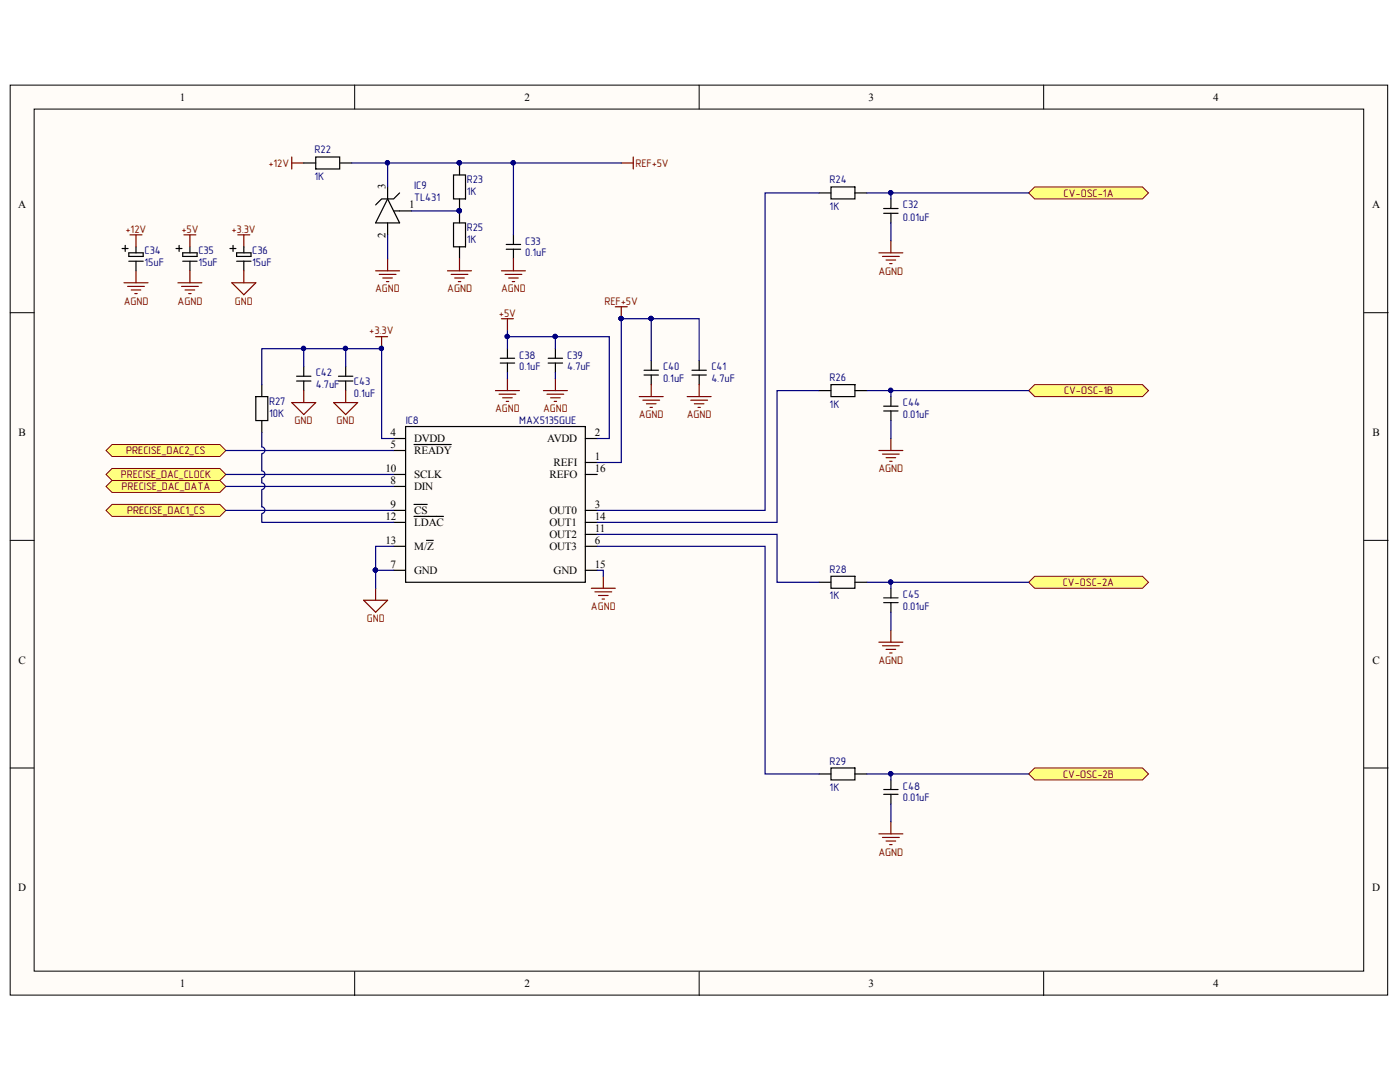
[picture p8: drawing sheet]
<svg xmlns="http://www.w3.org/2000/svg" width="279mm" height="216mm" viewBox="0 0 279 216" stroke-linecap="round" stroke-linejoin="round" font-family="sans-serif">
<g fill="#fffcf8" stroke="#000" stroke-width=".2">
<path d="M2 17h274.9v181.6h-274.9z"/>
<path d="M6.8 21.8h265.4v172h-265.4z"/>
</g>
<path d="M70.8 17v4.8M139.5 17v4.8M208.3 17v4.8M2 62.4h4.8M272.3 62.4h4.7M2 107.8h4.8M272.3 107.8h4.7M2 153.2h4.8M272.3 153.2h4.7M70.8 193.9v4.8M139.5 193.9v4.8M208.3 193.9v4.8" fill="none" stroke="#000" stroke-width=".2"/>
<g fill="#ffff80" stroke="#800000" stroke-width=".2">
<path d="M21.2 101.8l1.2-1.1h21.5l1.2 1.1-1.2 1.2h-21.5z" fill-rule="evenodd"/>
<path d="M21.2 97.1l1.2-1.2h21.5l1.2 1.2-1.2 1.2h-21.5z" fill-rule="evenodd"/>
<path d="M21.2 94.7l1.2-1.2h21.5l1.2 1.2-1.2 1.2h-21.5z" fill-rule="evenodd"/>
</g>
<g fill="none" stroke="#000" stroke-width=".24">
<path d="M60.6 32.5h2.4M63 31.3h4.8v2.4h-4.8zM67.8 32.5h2.4M77.4 37.3v2.4M77.4 39.7l2.3 4.8h-4.7zM79.7 38.5l-1.1 1.2h-2.4l-1.2 1.2M90.5 34.9h2.4v4.8h-2.4zM91.7 32.5v2.4M91.7 39.7v4.8M163.4 38.5h2.4M165.8 37.3h4.8v2.4h-4.8zM170.6 38.5h2.4"/>
<path d="M177.8 39.7v1.9M77.4 44.5v2.4M78.6 42.1h3.5M90.5 44.5h2.4v4.8h-2.4zM91.7 49.3v2.3M101 49.7h2.9M101 48.8h2.9M102.5 46.9v1.9M102.5 49.7v1.9M176.4 42.6h2.8M176.4 41.6h2.8M177.8 42.6v1.9"/>
<path d="M78.6 87.5h2.3M78.6 89.9h2.3M78.6 97.1h2.3M78.6 94.7h2.3M80.9 85.1h35.9v31.1h-35.9zM82.6 88.7h7.5M116.8 87.5h2.4M116.8 94.7h2.4M116.8 92.3h2.4M78.6 101.8h2.3M78.6 109h2.3M78.6 113.8h2.3"/>
<path d="M78.6 104.2h2.3M82.6 100.7h2.6M82.6 103h5.9M85.1 107.8h1.4M116.8 101.8h2.4M116.8 109h2.4M116.8 113.8h2.4M116.8 106.6h2.4M116.8 104.2h2.4"/>
</g>
<g fill="none" stroke="#800000" stroke-width=".24">
<path d="M58.2 31.3v2.4M58.2 32.5h2.4M124 32.5h2.4M126.4 31.3v2.4M75 54h4.7M75.7 54.8h3.3M76.4 55.5h1.9M77.1 56.2h.5M77.4 51.6v2.4M72.6 119.8h4.8l-2.4 2.4zM75 117.4v2.4M118 117.4h4.8"/>
<path d="M118.7 118.1h3.4M119.4 118.8h2M120.2 119.5h.4M120.4 115v2.4"/>
</g>
<g fill="#000080" stroke="#000080" stroke-width=".2">
<circle cx="91.7" cy="32.5" r=".43"/>
<circle cx="91.7" cy="42" r=".43"/>
</g>
<g fill="#ffff80" stroke="#800000" stroke-width=".2">
<path d="M205.3 38.5l1.2-1.2h21.5l1.2 1.2-1.2 1.2h-21.5z" fill-rule="evenodd"/>
<path d="M205.3 77.9l1.2-1.2h21.5l1.2 1.2-1.2 1.2h-21.5z" fill-rule="evenodd"/>
<path d="M205.3 116.2l1.2-1.2h21.5l1.2 1.2-1.2 1.2h-21.5z" fill-rule="evenodd"/>
<path d="M205.3 154.4l1.2-1.2h21.5l1.2 1.2-1.2 1.2h-21.5z" fill-rule="evenodd"/>
</g>
<g fill="none" stroke="#800000" stroke-width=".24">
<path d="M24.7 56.4h4.8M25.5 57.1h3.3M25.9 46.9h2.4M26.2 57.9h1.9M26.9 58.6h.5M27.1 46.9v2.4M27.1 54v2.4M46.3 56.4h4.8l-2.4 2.4zM47.5 46.9h2.4M48.7 46.9v2.4M48.7 54v2.4M89.3 54h4.8"/>
<path d="M90 54.8h3.4M90.7 55.5h2M91.5 56.2h.4M91.7 51.6v2.4M100.1 54h4.8M100.8 54.8h3.3M101.5 55.5h1.9M102.2 56.2h.5M102.5 51.6v2.4M175.4 50.5h4.8M176.1 51.2h3.4M176.8 51.9h2"/>
<path d="M177.6 52.6h.4M177.8 48.1v2.4M175.4 89.9h4.8M176.1 90.6h3.4M176.8 91.3h2M177.6 92h.4M177.8 87.5v2.4M175.4 128.1h4.8M176.1 128.9h3.4M176.8 129.6h2M177.6 130.3h.4M177.8 125.7v2.4"/>
<path d="M175.4 166.4h4.8M176.1 167.1h3.4M176.8 167.8h2M177.6 168.5h.4M177.8 164v2.4"/>
</g>
<g fill="none" stroke="#000" stroke-width=".24">
<path d="M24.4 49.6h1.2M25 49v1.2M25.7 52.1h2.9M25.7 50.5h2.9v.7h-2.9zM27.1 49.3v1.2M27.1 52.1v1.9M45.9 49.6h1.2M46.5 49v1.2M47.2 52.1h2.9M47.2 50.5h2.9v.7h-2.9zM48.7 49.3v1.2M48.7 52.1v1.9"/>
<path d="M163.4 77.9h2.4M165.8 76.7h4.8v2.4h-4.8zM170.6 77.9h2.4M177.8 79.1v1.9M176.4 82h2.8M176.4 81h2.8M177.8 82v1.9M163.4 116.2h2.4M165.8 115h4.8v2.4h-4.8zM170.6 116.2h2.4M176.4 119.3h2.8M177.8 117.4v1.9"/>
<path d="M176.4 120.3h2.8M177.8 120.3v1.9M163.4 154.4h2.4M165.8 153.2h4.8v2.4h-4.8zM170.6 154.4h2.4M176.4 158.5h2.8M176.4 157.5h2.8M177.8 155.6v1.9M177.8 158.5v1.9"/>
</g>
<path d="M21.2 89.9l1.2-1.2h21.5l1.2 1.2-1.2 1.2h-21.5z" fill-rule="evenodd" fill="#ffff80" stroke="#800000" stroke-width=".2"/>
<g fill="none" stroke="#000" stroke-width=".24">
<path d="M35.1 49.6h1.2M35.7 49v1.2M36.5 52.1h2.8M36.5 50.5h2.8v.7h-2.8zM37.9 49.3v1.2M37.9 52.1v1.9M51.1 79.1h2.3v4.8h-2.3zM52.2 76.7v2.4M59.2 76h2.9M59.2 75.1h2.9M60.6 73.2v1.9M60.6 76v1.9"/>
<path d="M67.6 76h2.8M67.6 75.1h2.8M69 73.2v1.9M69 76v1.9M99.8 72.4h2.9M99.8 71.5h2.9M101.3 69.6v1.9M101.3 72.4v2M109.4 72.4h2.9M109.4 71.5h2.9M110.8 69.6v1.9M110.8 72.4v2"/>
<path d="M128.5 74.8h2.9M128.5 73.9h2.9M130 72v1.9M130 74.8v1.9M138.1 74.8h2.9M138.1 73.9h2.9M139.5 72v1.9M139.5 74.8v1.9M52.2 83.9v2.4"/>
</g>
<g fill="none" stroke="#800000" stroke-width=".24">
<path d="M35.5 56.4h4.8M36.2 57.1h3.4M36.7 46.9h2.4M36.9 57.9h2M37.7 58.6h.4M37.9 46.9v2.4M37.9 54v2.4M60.6 77.9v2.4M69 77.9v2.4M75 67.2h2.4M76.2 67.2v2.4M98.9 77.9h4.8"/>
<path d="M99.6 78.7h3.3M100.1 63.6h2.4M100.3 79.4h1.9M101.3 63.6v2.4M101.3 75.6v2.3M108.4 77.9h4.8M109.2 78.7h3.3M109.9 79.4h1.9M110.8 75.6v2.3M122.8 61.2h2.4M124 61.2v2.4M127.6 79.1h4.8"/>
<path d="M128.3 79.9h3.3M130 76.7v2.4M137.1 79.1h4.8M137.9 79.9h3.3M139.5 76.7v2.4M58.2 80.3h4.8l-2.4 2.4zM66.6 80.3h4.8l-2.4 2.4zM101 80.1h.5M110.6 80.1h.5M129 80.6h1.9M129.7 81.3h.5M138.6 80.6h1.9"/>
<path d="M139.3 81.3h.5"/>
</g>
<g fill="#000080" stroke="#000080" stroke-width=".2">
<circle cx="123.9" cy="63.6" r=".43"/>
<circle cx="76.1" cy="69.5" r=".43"/>
<circle cx="74.9" cy="113.7" r=".43"/>
<circle cx="177.7" cy="38.5" r=".43"/>
<circle cx="91.7" cy="42" r=".43"/>
<circle cx="102.4" cy="32.5" r=".43"/>
<circle cx="77.3" cy="32.5" r=".43"/>
<circle cx="177.7" cy="77.9" r=".43"/>
<circle cx="177.7" cy="116.1" r=".43"/>
<circle cx="177.7" cy="154.4" r=".43"/>
<circle cx="91.7" cy="32.5" r=".43"/>
<circle cx="129.9" cy="63.6" r=".43"/>
<circle cx="101.2" cy="67.1" r=".43"/>
<circle cx="110.8" cy="67.1" r=".43"/>
<circle cx="68.9" cy="69.5" r=".43"/>
<circle cx="60.6" cy="69.5" r=".43"/>
</g>
<g fill="none" stroke="#000080" stroke-width=".24">
<path d="M70.2 32.5h53.8M77.4 32.5v4.8M102.5 32.5v14.4M163.4 38.5h-10.7v63.3h-33.5M173 38.5h32.3M177.8 38.5v1.2M77.4 46.9v4.7M82.1 42.1h9.6M177.8 44.5v3.6M60.6 69.6v3.6M69 73.2v-3.6h7.2v17.9h2.4M69 69.6h-16.8v7.1"/>
<path d="M101.3 66v3.6M101.3 67.2h20.3v20.3h-2.4M101.3 74.4v1.2M110.8 67.2v2.4M110.8 74.4v1.2M130 63.6h9.5v8.4M130 63.6h-6v28.7h-4.8M130 63.6v8.4M163.4 77.9h-8.3v26.3h-35.9M173 77.9h32.3M177.8 77.9v1.2M45.1 94.7h33.5"/>
<path d="M45.1 97.1h33.5M45.1 89.9h33.5M52.2 86.3v2.9a.67 .67 0 0 1 .7 .6 .67 .67 0 0 1-.7 .7M52.2 90.6v3.4a.67 .67 0 0 1 .7 .6 .67 .67 0 0 1-.7 .7M52.2 95.4v.9a.67 .67 0 0 1 .7 .7 .67 .67 0 0 1-.7 .7M52.2 97.8v3.3a.67 .67 0 0 1 .7 .7 .67 .67 0 0 1-.7 .7M177.8 83.9v3.6M45.1 101.8h33.5M52.2 102.6v1.6h26.4M75 113.8v3.6M75 113.8h3.6M78.6 109h-3.6v4.8"/>
<path d="M119.2 113.8h1.2v1.2M119.2 106.6h35.9v9.6h8.3M119.2 109h33.5v45.4h10.7M173 116.2h32.3M177.8 116.2v1.2M177.8 122.2v3.5M173 154.4h32.3M177.8 154.4v1.2M177.8 160.4v3.6"/>
</g>
<g font-size="2.2">
<text x="35.9" y="20.1">1</text>
<text x="104.7" y="20.1">2</text>
<text x="173.4" y="20.1">3</text>
<text x="242.1" y="20.1">4</text>
<text x="3.6" y="41.6">A</text>
<text x="76.9" y="37.8" transform="rotate(-90 76.9 37.8)">3</text>
<text x="81.6" y="41.6">1</text>
<text x="273.9" y="41.6">A</text>
<text x="76.9" y="47.4" transform="rotate(-90 76.9 47.4)">2</text>
<text x="3.7" y="87">B</text>
<text x="77.9" y="87">4</text>
<text x="77.9" y="89.4">5</text>
<text x="82.7" y="88.2">DVDD</text>
<text x="109.2" y="88.2">AVDD</text>
<text x="118.7" y="87">2</text>
<text x="273.9" y="87">B</text>
<text x="76.9" y="94.2">10</text>
<text x="82.7" y="90.7">READY</text>
<text x="82.7" y="95.4">SCLK</text>
<text x="109.6" y="95.4">REFO</text>
<text x="110.5" y="93">REFI</text>
<text x="118.7" y="94.2">16</text>
<text x="118.7" y="91.8">1</text>
<text x="77.9" y="96.6">8</text>
<text x="77.9" y="101.4">9</text>
<text x="82.7" y="97.8">DIN</text>
<text x="118.7" y="101.4">3</text>
<text x="76.9" y="103.8">12</text>
<text x="82.7" y="102.6">CS</text>
<text x="82.7" y="104.9">LDAC</text>
<text x="109.6" y="102.6">OUT0</text>
<text x="109.6" y="107.3">OUT2</text>
<text x="109.6" y="104.9">OUT1</text>
<text x="118.7" y="106.1">11</text>
<text x="118.7" y="103.8">14</text>
<text x="76.9" y="108.6">13</text>
<text x="77.9" y="113.3">7</text>
<text x="82.7" y="109.8">M/Z</text>
<text x="109.6" y="109.8">OUT3</text>
<text x="118.7" y="108.6">6</text>
<text x="118.7" y="113.3">15</text>
<text x="82.7" y="114.5">GND</text>
<text x="110.5" y="114.5">GND</text>
<text x="3.7" y="132.4">C</text>
<text x="273.9" y="132.4">C</text>
<text x="3.6" y="177.9">D</text>
<text x="273.9" y="177.9">D</text>
<text x="35.9" y="197">1</text>
<text x="104.7" y="197">2</text>
<text x="173.4" y="197">3</text>
<text x="242.1" y="197">4</text>
</g>
<g font-size="2.2" fill="#800000">
<text x="53.6" y="33.2">a12V</text>
<text x="126.8" y="33.2">REFa5V</text>
<text x="212.3" y="39.2">CV-OSC-1A</text>
<text x="25" y="46.4">a12V</text>
<text x="36.2" y="46.4">a5V</text>
<text x="46.2" y="46.4">a3.3V</text>
<text x="74.9" y="58.3">AGND</text>
<text x="89.3" y="58.3">AGND</text>
<text x="100" y="58.3">AGND</text>
<text x="175.3" y="54.8">AGND</text>
<text x="24.7" y="60.8">AGND</text>
<text x="35.4" y="60.8">AGND</text>
<text x="46.9" y="60.8">GND</text>
<text x="99.6" y="63.2">a5V</text>
<text x="120.6" y="60.8">REFa5V</text>
<text x="73.7" y="66.7">a3.3V</text>
<text x="98.8" y="82.3">AGND</text>
<text x="108.4" y="82.3">AGND</text>
<text x="127.5" y="83.5">AGND</text>
<text x="137.1" y="83.5">AGND</text>
<text x="212.4" y="78.6">CV-OSC-1B</text>
<text x="58.8" y="84.7">GND</text>
<text x="67.2" y="84.7">GND</text>
<text x="24.1" y="95.4">PRECISE_DAC_CLOCK</text>
<text x="25.2" y="90.7">PRECISE_DAC2_CS</text>
<text x="175.3" y="94.2">AGND</text>
<text x="24.3" y="97.8">PRECISE_DAC_DATA</text>
<text x="25.4" y="102.6">PRECISE_DAC1_CS</text>
<text x="212.1" y="117">CV-OSC-2A</text>
<text x="73.2" y="124.1">GND</text>
<text x="117.9" y="121.7">AGND</text>
<text x="175.3" y="132.4">AGND</text>
<text x="212.2" y="155.2">CV-OSC-2B</text>
<text x="175.3" y="170.7">AGND</text>
</g>
<g font-size="2.2" fill="#000080">
<text x="62.8" y="35.9">1K</text>
<text x="62.8" y="30.6">R22</text>
<text x="82.7" y="37.8">IC9</text>
<text x="82.7" y="40.2">TL431</text>
<text x="93.1" y="39">1K</text>
<text x="93.1" y="36.6">R23</text>
<text x="165.6" y="41.9">1K</text>
<text x="165.6" y="36.6">R24</text>
<text x="180.2" y="41.6">C32</text>
<text x="93.1" y="46.2">R25</text>
<text x="180.2" y="44.1">0.01uF</text>
<text x="28.8" y="53.1">15uF</text>
<text x="28.8" y="50.7">C34</text>
<text x="39.6" y="53.1">15uF</text>
<text x="39.6" y="50.7">C35</text>
<text x="50.3" y="53.1">15uF</text>
<text x="50.3" y="50.7">C36</text>
<text x="93.1" y="48.5">1K</text>
<text x="104.8" y="51.2">0.1uF</text>
<text x="104.8" y="48.8">C33</text>
<text x="103.6" y="71.5">C38</text>
<text x="113.2" y="71.5">C39</text>
<text x="63" y="77.5">4.7uF</text>
<text x="63" y="75.1">C42</text>
<text x="70.6" y="76.8">C43</text>
<text x="103.6" y="73.9">0.1uF</text>
<text x="113.2" y="73.9">4.7uF</text>
<text x="132.3" y="76.3">0.1uF</text>
<text x="132.3" y="73.9">C40</text>
<text x="142" y="76.3">4.7uF</text>
<text x="142" y="73.9">C41</text>
<text x="165.6" y="76">R26</text>
<text x="53.7" y="83.2">10K</text>
<text x="53.7" y="80.8">R27</text>
<text x="70.6" y="79.2">0.1uF</text>
<text x="165.6" y="81.4">1K</text>
<text x="180.2" y="83.5">0.01uF</text>
<text x="180.2" y="81.1">C44</text>
<text x="81" y="84.7">IC8</text>
<text x="103.6" y="84.7">MAX5135GUE</text>
<text x="165.6" y="119.6">1K</text>
<text x="165.6" y="114.3">R28</text>
<text x="180.2" y="119.3">C45</text>
<text x="180.2" y="121.7">0.01uF</text>
<text x="165.6" y="152.6">R29</text>
<text x="165.6" y="157.8">1K</text>
<text x="180.2" y="159.9">0.01uF</text>
<text x="180.2" y="157.6">C48</text>
</g>
</svg>
